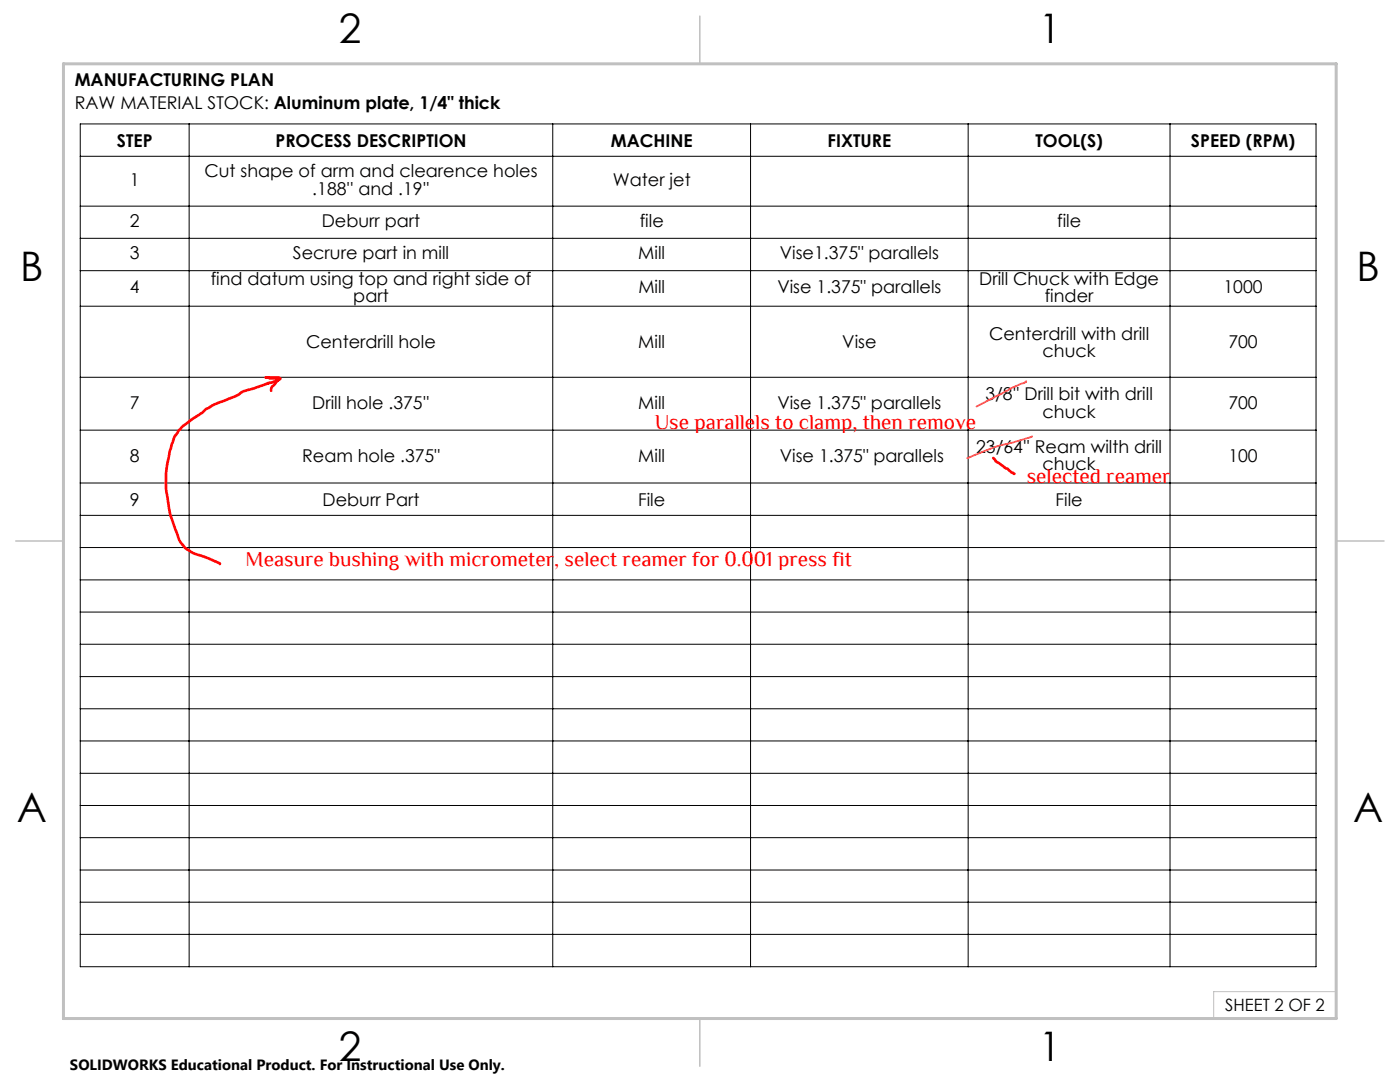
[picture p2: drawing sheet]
<svg xmlns="http://www.w3.org/2000/svg" width="279mm" height="216mm" viewBox="0 0 279 216" stroke-linecap="round" stroke-linejoin="round" font-family="sans-serif">
<g fill="none" stroke="#000" stroke-width=".2">
<path d="M16 24.7h246.6v168.2h-246.6zM16 31.2h246.6M37.7 24.7v168.2M110.3 24.7v168.2M149.8 24.7v168.2M193.2 24.7v168.2M233.5 24.7v168.2M16 41.1h246.6M16 47.6h246.6M16 54h246.6M16 61.1h246.6M16 75.3h246.6"/>
<path d="M16 85.8h246.6M16 96.4h246.6M16 102.8h246.6M16 109.3h246.6M16 115.7h246.6M16 122.1h246.6M16 128.6h246.6M16 135h246.6M16 141.4h246.6M16 147.8h246.6M16 154.3h246.6M16 160.7h246.6"/>
<path d="M16 167.1h246.6M16 173.6h246.6M16 180h246.6M16 186.4h246.6"/>
</g>
<path d="M266.7 153.3v49.9h-240M266.7 197.9h-24.5v5.3" fill="none" stroke="#c0c0c0" stroke-width=".2"/>
<path d="M139.7 3.2v9.5M3.1 107.9h9.6M266.7 107.9h9.5M139.7 203.2v9.6" fill="none" stroke="#c0c0c0" stroke-width=".3"/>
<path d="M12.7 12.7h254v190.5h-254z" fill="none" stroke="#c0c0c0" stroke-width=".6"/>
<path d="M204.8 76.1v.2l-.5 .2a26.5 26.5 0 0 0-5.2 2.4l-4.2 2.2M206 87l-3.6 1.2-4.1 1.1-5.3 2.1" fill="none" stroke="#f94939" stroke-width=".35"/>
<path d="M54.1 78l.2-.9 .9-.9a.83 .83 0 0 0 .5-.9h-2.7l.9 .2h2a2.59 2.59 0 0 1-1.7 .8l-.6 .1-.1 .2-2.5 .8a8.6 8.6 0 0 0-3.7 1.5l-2.1 .9a18.6 18.6 0 0 0-5.9 3.3l-1.2 .7a8.8 8.8 0 0 0-4.1 6l-.3 1.3a24.8 24.8 0 0 0 1.3 14.4l.2 .6a6.1 6.1 0 0 0 5.2 4.9l3.4 1.4 .1 .1M198.2 91.4l.2 .2a1.81 1.81 0 0 0 1.2 .9l2.9 2" fill="none" stroke="#f00" stroke-width=".53"/>
<g font-size="8.1">
<text x="67.6" y="8.5">2</text>
<text x="207.3" y="8.5">1</text>
<text x="4" y="56.2">B</text>
<text x="270.7" y="56.2">B</text>
<text x="3.3" y="164.1">A</text>
<text x="270" y="164.1">A</text>
<text x="67.6" y="211.7">2</text>
<text x="207.3" y="211.7">1</text>
</g>
<g font-size="4.2" fill="#f00">
<text x="130.7" y="85.5">Use parallels to clamp, then remove</text>
<text x="204.9" y="96.3">selected reamer</text>
<text x="49" y="112.9">Measure bushing with micrometer, select reamer for 0.001 press fit</text>
</g>
<g font-size="3.5">
<text x="14.9" y="17.2">MANUFACTURING PLAN</text>
<text x="14.9" y="21.7">RAW MATERIAL STOCK: Aluminum plate, 1/4&quot; thick</text>
<text x="23.3" y="29.3">STEP</text>
<text x="55" y="29.3">PROCESS DESCRIPTION</text>
<text x="121.9" y="29.3">MACHINE</text>
<text x="165.2" y="29.3">FIXTURE</text>
<text x="206.6" y="29.3">TOOL(S)</text>
<text x="237.7" y="29.3">SPEED (RPM)</text>
<text x="40.8" y="35.4">Cut shape of arm and clearence holes</text>
<text x="25.9" y="37.1">1</text>
<text x="62.3" y="38.9">.188'' and .19''</text>
<text x="122.3" y="37.1">Water jet</text>
<text x="25.9" y="45.3">2</text>
<text x="64.2" y="45.3">Deburr part</text>
<text x="127.7" y="45.3">file</text>
<text x="211" y="45.3">file</text>
<text x="25.9" y="51.8">3</text>
<text x="58.5" y="51.8">Secrure part in mill</text>
<text x="127.4" y="51.8">Mill</text>
<text x="155.6" y="51.8">Vise1.375&quot; parallels</text>
<text x="25.9" y="58.5">4</text>
<text x="42" y="56.8">find datum using top and right side of</text>
<text x="127.4" y="58.5">Mill</text>
<text x="155.1" y="58.5">Vise 1.375&quot; parallels</text>
<text x="195.4" y="56.8">Drill Chuck with Edge</text>
<text x="244.2" y="58.5">1000</text>
<text x="70.5" y="60.3">part</text>
<text x="208.5" y="60.3">finder</text>
<text x="61.1" y="69.5">Centerdrill hole</text>
<text x="127.4" y="69.5">Mill</text>
<text x="168.1" y="69.5">Vise</text>
<text x="197.4" y="67.7">Centerdrill with drill</text>
<text x="208.1" y="71.3">chuck</text>
<text x="245.1" y="69.5">700</text>
<text x="25.9" y="81.5">7</text>
<text x="62.3" y="81.5">Drill hole .375''</text>
<text x="127.4" y="81.5">Mill</text>
<text x="155.1" y="81.5">Vise 1.375&quot; parallels</text>
<text x="196.7" y="79.8">3/8'' Drill bit with drill</text>
<text x="208.1" y="83.3">chuck</text>
<text x="245.2" y="81.5">700</text>
<text x="25.9" y="92.1">8</text>
<text x="60.3" y="92.1">Ream hole .375&quot;</text>
<text x="127.4" y="92.1">Mill</text>
<text x="155.6" y="92.1">Vise 1.375&quot; parallels</text>
<text x="194.8" y="90.3">23/64'' Ream wilth drill</text>
<text x="208.1" y="93.9">chuck</text>
<text x="245.1" y="92.1">100</text>
<text x="25.9" y="100.9">9</text>
<text x="64.4" y="100.9">Deburr Part</text>
<text x="127.4" y="100.9">File</text>
<text x="210.7" y="100.9">File</text>
</g>
<text font-size="3.4" x="244.5" y="201.7">SHEET 2 OF 2</text>
<text font-size="3" x="14" y="213.5">SOLIDWORKS Educational Product. For Instructional Use Only.</text>
</svg>
